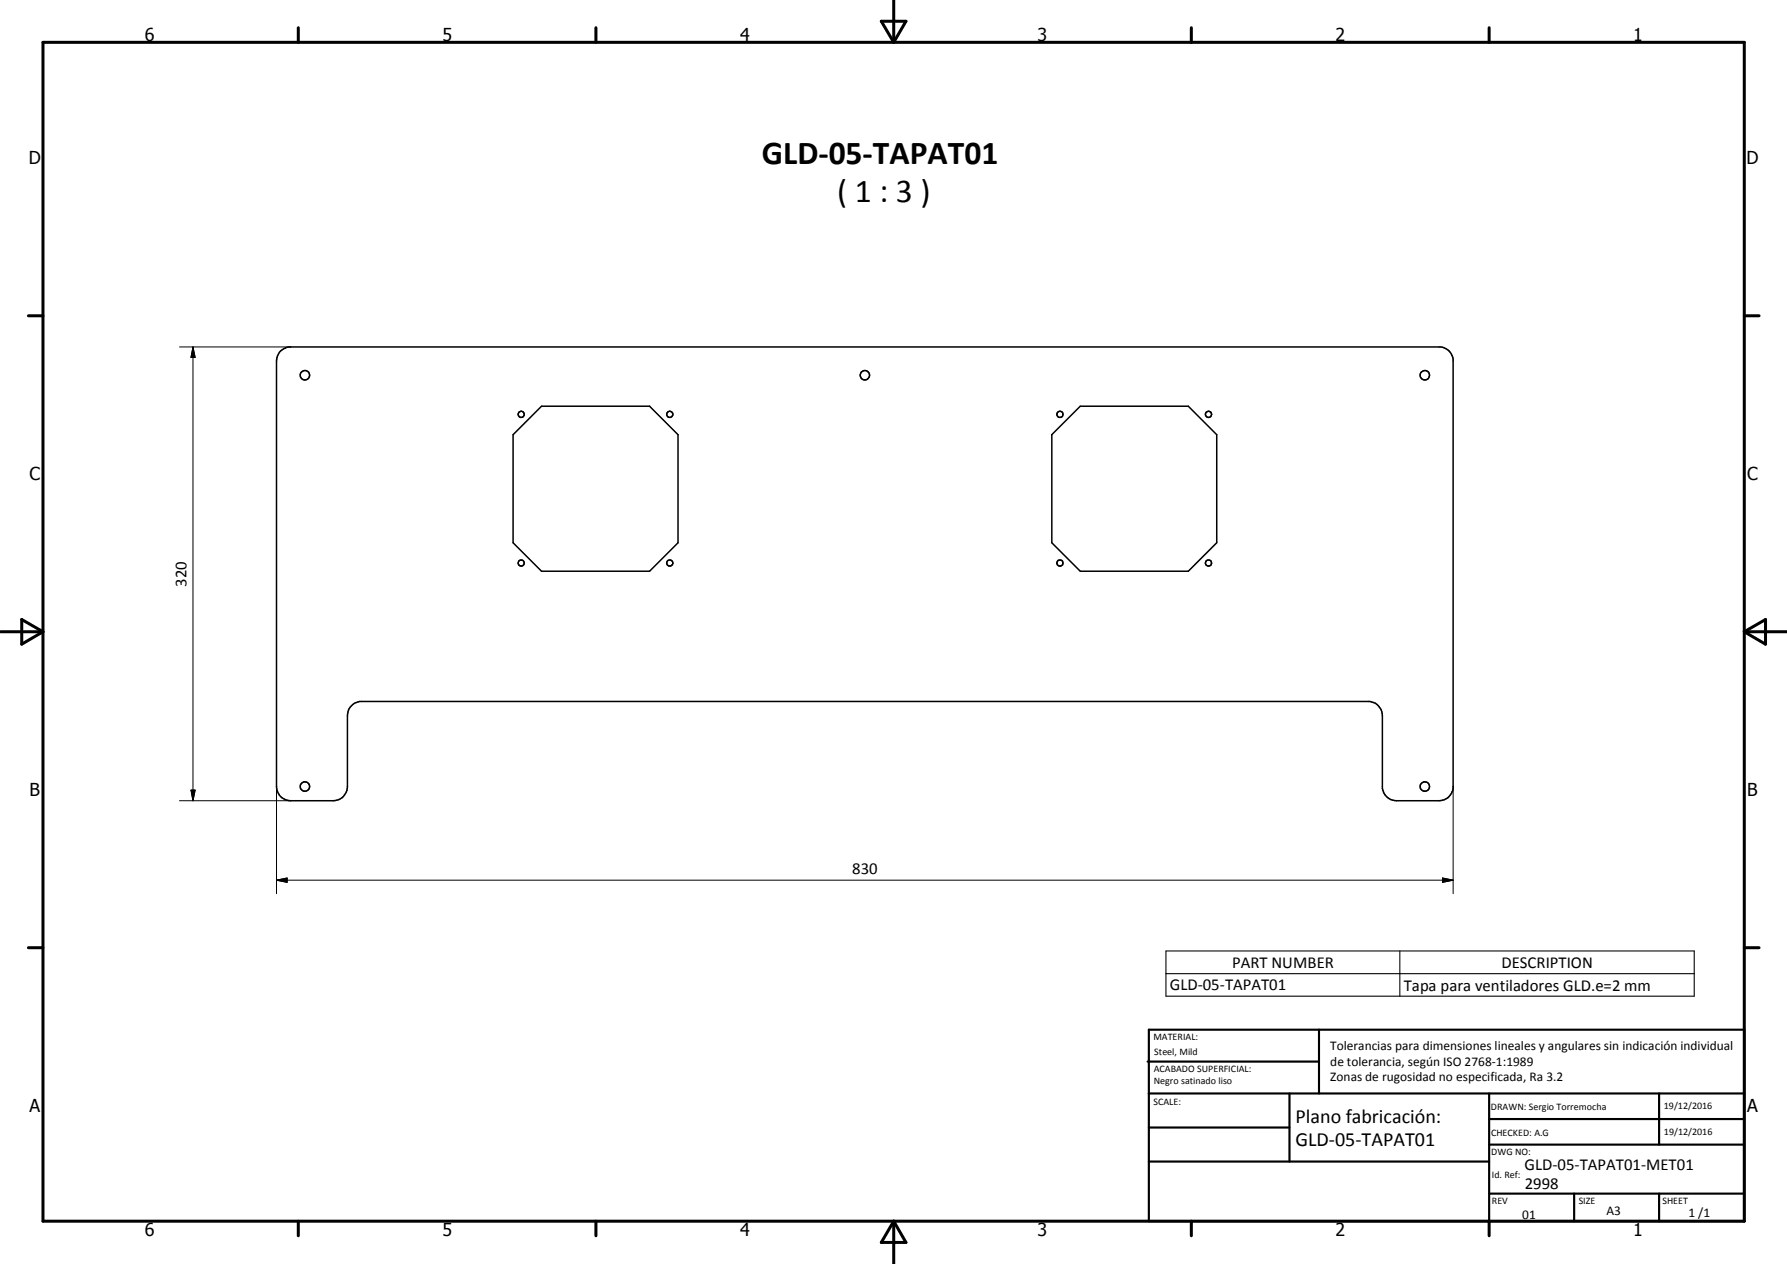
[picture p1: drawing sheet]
<svg xmlns="http://www.w3.org/2000/svg" width="420mm" height="297mm" viewBox="0 0 420 297" stroke-linecap="round" stroke-linejoin="round" font-family="sans-serif">
<g fill="none" stroke="#000" stroke-width=".35">
<path d="M66 82.5l.7-.5 1.2-.5h270.9a3.4 3.4 0 0 1 2.9 2.9v100.9a3.4 3.4 0 0 1-3.3 2.9h-10.1a3.4 3.4 0 0 1-3.3-2.9v-17.1a3.4 3.4 0 0 0-2.9-3.4h-237.5a3.4 3.4 0 0 0-2.9 3.4v16.6a3.3 3.3 0 0 1-3.4 3.4h-9.9a3.3 3.3 0 0 1-3.4-3.4l.1-100.4a3.3 3.3 0 0 1 .9-1.9zM254 95.5h25.4l6.7 6.7v25.4l-6.7 6.6h-25.4l-6.7-6.6v-25.4zM120.6 102.2l6.7-6.7h25.4l6.7 6.7v25.4l-6.7 6.6h-25.4l-6.7-6.6z"/>
<circle cx="71.7" cy="88.2" r="1.11"/>
<circle cx="122.5" cy="97.4" r=".72"/>
<circle cx="157.5" cy="97.4" r=".73"/>
<circle cx="203.4" cy="88.2" r="1.11"/>
<circle cx="249.2" cy="97.4" r=".72"/>
<circle cx="284.1" cy="97.4" r=".72"/>
<circle cx="335" cy="88.2" r="1.11"/>
<circle cx="122.5" cy="132.3" r=".73"/>
<circle cx="157.5" cy="132.3" r=".71"/>
<circle cx="249.2" cy="132.3" r=".72"/>
<circle cx="284.1" cy="132.3" r=".72"/>
<circle cx="71.7" cy="184.8" r="1.11"/>
<circle cx="335" cy="184.8" r="1.1"/>
</g>
<g fill="none" stroke="#000" stroke-width=".71">
<path d="M10.1 9.9h400v277.1h-400zM70.1 6.5v3.4M140.1 6.5v3.4M207.2 5h5.8l-2.9 4.9zM210.1 0v9.9M280.1 6.5v3.4M350.1 6.5v3.4M6.7 74.2h3.4M410.1 74.2h3.5M.1 148.5h10M5.1 145.6l5 2.9-5 2.9zM410.1 148.5h10"/>
<path d="M410.1 148.5l5-2.9v5.8zM6.7 222.7h3.4M410.1 222.7h3.5M70.1 287v3.4M140.1 287v3.4M210.1 287v10M210.1 287l2.9 5h-5.8zM280.1 287v3.4M350.1 287v3.4"/>
</g>
<g fill="none" stroke="#000" stroke-width=".51">
<path d="M269.8 249.5h40.3M270.1 242h140v45h-140zM270.1 257h140M303.2 257v16M310.1 242v15M350.1 257v30M390.1 257v12M270.1 265h33.1M270.1 273h80M350.1 269h60M350.1 263h60M350.1 280.5h60"/>
<path d="M370.1 280.5v6.5M390.1 280.5v6.5"/>
</g>
<path d="M274.1 223.5h124.2v10.6h-124.2zM274.1 228.8h124.2M329.1 223.5v10.6" fill="none" stroke="#000" stroke-width=".25"/>
<path d="M42.2 81.5h26.2M45.4 81.5l.5 2.5h-1zM45.4 81.5v106.7M42.2 188.2h26.2M44.9 185.7h1l-.5 2.5zM65 184.8v25.2M341.7 184.8v25.2M65 206.8l2.5-.5v1zM65 206.8h276.7M339.2 206.3l2.5 .5-2.5 .5z" fill="none" stroke="#000" stroke-width=".24"/>
<path d="M45.4 81.5l.5 2.5h-1zM44.9 185.7h1l-.5 2.5zM65 206.8l2.5-.5v1zM339.2 206.3l2.5 .5-2.5 .5z" fill="#000"/>
<g font-size="7.9">
<text x="179.1" y="38.5">GLD-05-TAPAT01</text>
<text x="196.8" y="47.5">( 1 : 3 )</text>
</g>
<g font-size="4.7">
<text x="304.6" y="263.9">Plano fabricación:</text>
<text x="304.6" y="269.3">GLD-05-TAPAT01</text>
</g>
<g font-size="4.2">
<text x="34" y="9.6">6</text>
<text x="104" y="9.6">5</text>
<text x="174" y="9.6">4</text>
<text x="244" y="9.6">3</text>
<text x="314" y="9.6">2</text>
<text x="384" y="9.6">1</text>
<text x="6.8" y="38.7">D</text>
<text x="410.6" y="38.7">D</text>
<text x="7" y="112.9">C</text>
<text x="410.8" y="112.9">C</text>
<text x="7" y="187.1">B</text>
<text x="410.8" y="187.1">B</text>
<text x="7" y="261.4">A</text>
<text x="410.8" y="261.4">A</text>
<text x="34" y="290.4">6</text>
<text x="104" y="290.4">5</text>
<text x="174" y="290.4">4</text>
<text x="244" y="290.4">3</text>
<text x="314" y="290.4">2</text>
<text x="384" y="290.4">1</text>
</g>
<g font-size="3.9">
<text x="43.8" y="137.9" transform="rotate(-90 43.8 137.9)">320</text>
<text x="200.4" y="205.3">830</text>
<text x="289.7" y="227.4">PART NUMBER</text>
<text x="353" y="227.4">DESCRIPTION</text>
<text x="275.1" y="232.7">GLD-05-TAPAT01</text>
<text x="330.1" y="232.8">Tapa para ventiladores GLD.e=2 mm</text>
<text x="358.5" y="275">GLD-05-TAPAT01-MET01</text>
<text x="358.5" y="279.4">2998</text>
</g>
<g font-size="3.1">
<text x="312.7" y="246.8">Tolerancias para dimensiones lineales y angulares sin indicación individual</text>
<text x="312.7" y="250.4">de tolerancia, según ISO 2768-1:1989</text>
<text x="312.7" y="254">Zonas de rugosidad no especificada, Ra 3.2</text>
<text x="357.9" y="286.4">01</text>
<text x="377.7" y="285.6">A3</text>
<text x="397" y="285.9">1 /1</text>
</g>
<g font-size="2.4">
<text x="271.2" y="244.4">MATERIAL:</text>
<text x="271.3" y="252">ACABADO SUPERFICIAL:</text>
<text x="271.4" y="247.9">Steel, Mild</text>
<text x="271.3" y="254.6">Negro satinado liso</text>
<text x="271.2" y="259.7">SCALE:</text>
<text x="350.6" y="260.8">DRAWN: Sergio Torremocha</text>
<text x="391.2" y="260.6">19/12/2016</text>
<text x="350.6" y="267">CHECKED: A.G</text>
<text x="391.2" y="266.7">19/12/2016</text>
<text x="350.6" y="271.4">DWG NO:</text>
<text x="350.8" y="276.9">Id. Ref:</text>
<text x="350.8" y="282.8">REV</text>
<text x="371.2" y="282.9">SIZE</text>
<text x="390.9" y="282.9">SHEET</text>
</g>
</svg>
